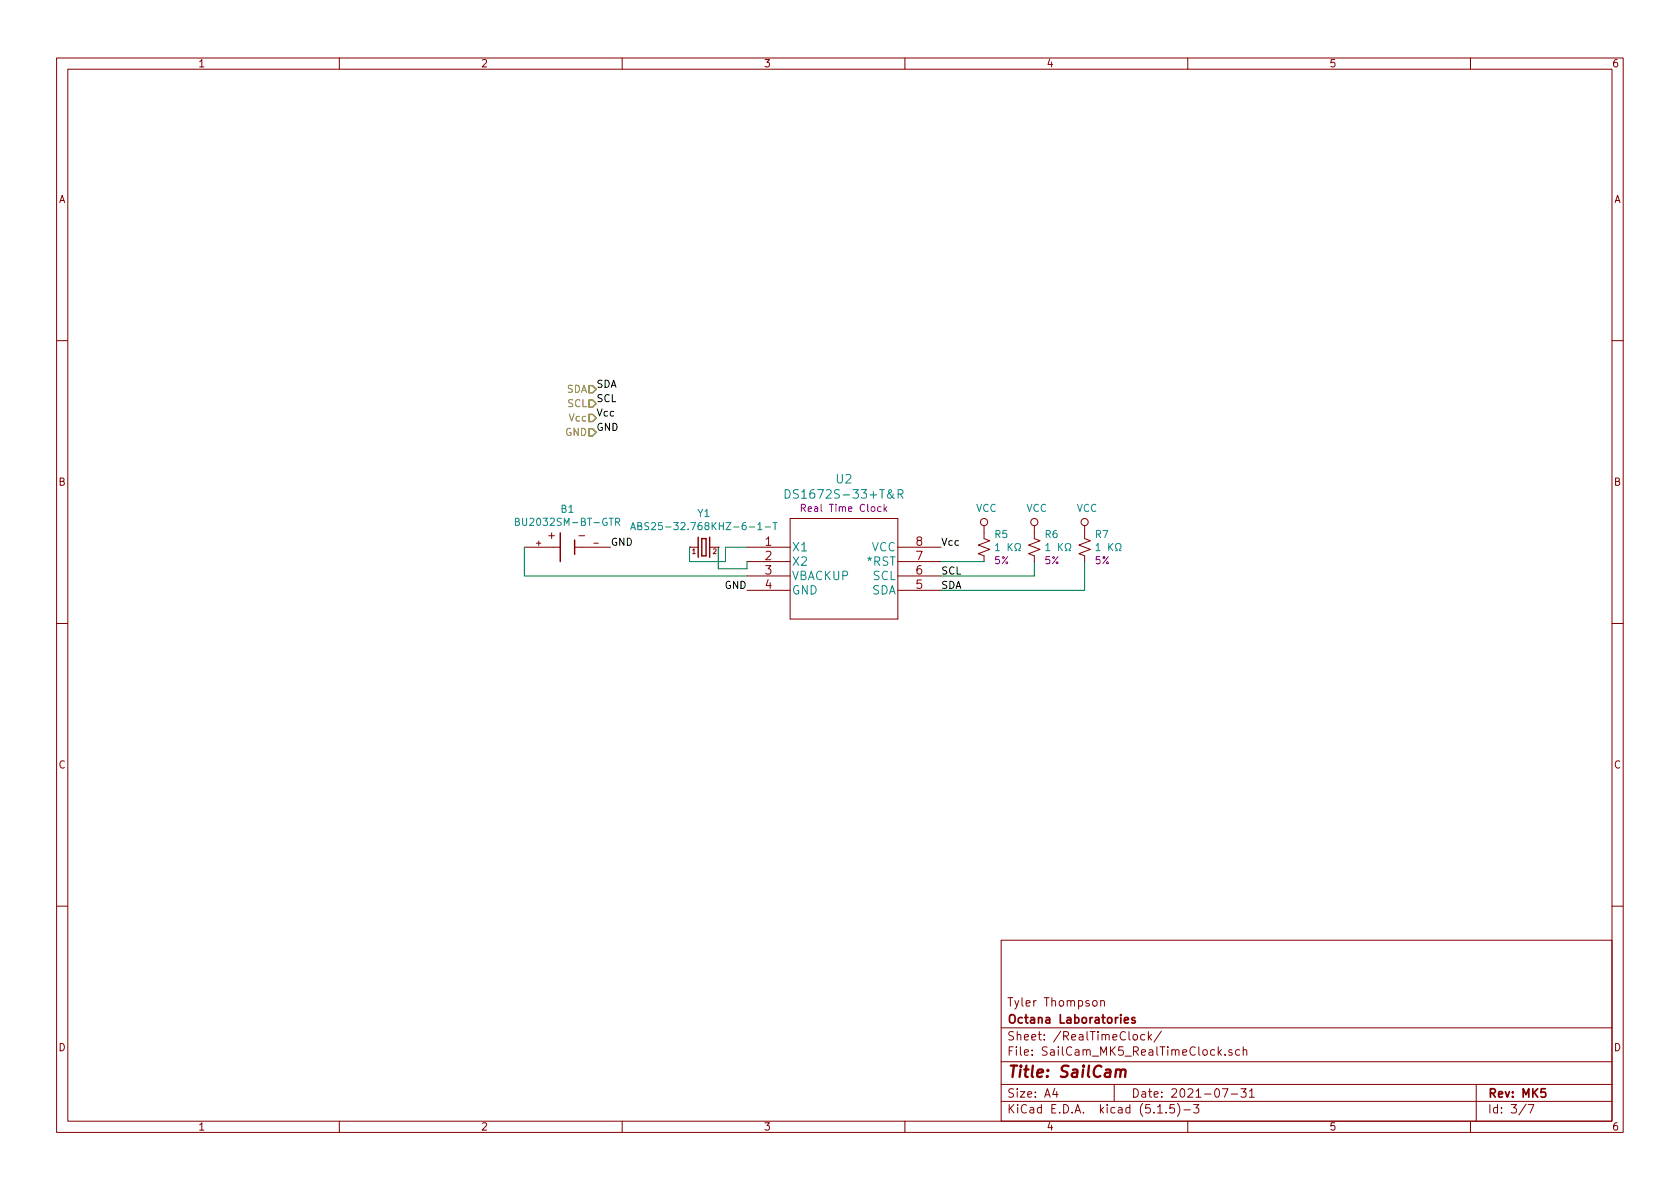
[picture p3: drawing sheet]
EESchema Schematic File Version 4
EELAYER 30 0
EELAYER END
$Descr A4 11693 8268
encoding utf-8
Sheet 3 7
Title "SailCam"
Date "2021-07-31"
Rev "MK5"
Comp "Octana Laboratories"
Comment1 "Tyler Thompson"
Comment2 ""
Comment3 ""
Comment4 ""
$EndDescr
$Comp
L SailCam_MK5-rescue:DS1672S-33+T&R-ds1672 U?
U 1 1
P 5200 3800
AR Path="/611A5679" Ref="U?"  Part="1" 
AR Path="/6119E11D/611A5679" Ref="U2"  Part="1" 
F 0 "U2" H 5875 4277 60  0000 C CNN
F 1 "DS1672S-33+T&R" H 5875 4171 60  0000 C CNN
F 2 "footprints:DS1672S-33&plus_T&R" H 6500 4040 60  0001 C CNN
F 3 "https://datasheets.maximintegrated.com/en/ds/DS1672.pdf" H 6500 4081 60  0001 C CNN
F 4 "Real Time Clock" H 5875 4073 50  0000 C CNN "Description"
	1    5200 3800
	1    0    0    -1  
$EndComp
$Comp
L SailCam_MK5-rescue:ABS25-32.768KHZ-6-1-T-ABS25-32.768KHZ-6-1-T Y?
U 1 1
P 4900 3800
AR Path="/611A5681" Ref="Y?"  Part="1" 
AR Path="/6119E11D/611A5681" Ref="Y1"  Part="1" 
F 0 "Y1" H 4900 4037 50  0000 C CNN
F 1 "ABS25-32.768KHZ-6-1-T" H 4900 3946 50  0000 C CNN
F 2 "footprints:XTAL_ABS25-32.768KHZ-6-1-T" H 4900 3800 50  0001 L BNN
F 3 "https://abracon.com/Resonators/abs25.pdf" H 4900 3800 50  0001 L BNN
F 4 "ABRACON LLC" H 4900 3800 50  0001 L BNN "MANUFACTURER"
F 5 "19131" H 4900 3800 50  0001 L BNN "SANPEDA_PACKAGE_ID"
	1    4900 3800
	1    0    0    -1  
$EndComp
$Comp
L SailCam_MK5-rescue:BU2032SM-BT-GTR-BU2032SM-BT-GTR B?
U 1 1
P 3950 3800
AR Path="/611A568F" Ref="B?"  Part="1" 
AR Path="/6119E11D/611A568F" Ref="B1"  Part="1" 
F 0 "B1" H 3950 4067 50  0000 C CNN
F 1 "BU2032SM-BT-GTR" H 3950 3976 50  0000 C CNN
F 2 "footprints:BAT_BU2032SM-BT-GTR" H 3950 3800 50  0001 L BNN
F 3 "https://media.digikey.com/pdf/Data%20Sheets/Memory%20Protection%20PDFs/Coin_Cell_Guide.pdf" H 3950 3800 50  0001 L BNN
F 4 "BU2032SM-HD-G" H 3950 3800 50  0001 L BNN "MP"
F 5 "5.20mm" H 3950 3800 50  0001 L BNN "MAXIMUM_PACKAGE_HEIGHT"
F 6 "None" H 3950 3800 50  0001 L BNN "PRICE"
F 7 "None" H 3950 3800 50  0001 L BNN "PACKAGE"
F 8 "MPD _Memory" H 3950 3800 50  0001 L BNN "MF"
F 9 "BATTERY HOLDER COIN 20MM SMD" H 3950 3800 50  0001 L BNN "DESCRIPTION"
F 10 "Unavailable" H 3950 3800 50  0001 L BNN "AVAILABILITY"
F 11 "F" H 3950 3800 50  0001 L BNN "PARTREV"
	1    3950 3800
	1    0    0    -1  
$EndComp
Text Label 5200 4100 2    50   ~ 0
GND
Text Label 4250 3800 0    50   ~ 0
GND
Text Label 6550 3800 0    50   ~ 0
Vcc
Wire Wire Line
	4800 3800 4800 3900
Wire Wire Line
	5200 4000 3650 4000
Wire Wire Line
	3650 4000 3650 3800
Text Label 6550 4100 0    50   ~ 0
SDA
Text Label 6550 4000 0    50   ~ 0
SCL
$Comp
L Device:R_Small_US R?
U 1 1
P 6850 3800
AR Path="/611A56A0" Ref="R?"  Part="1" 
AR Path="/6119E11D/611A56A0" Ref="R5"  Part="1" 
F 0 "R5" H 6918 3891 50  0000 L CNN
F 1 "1 KΩ" H 6918 3800 50  0000 L CNN
F 2 "footprints:C_0805_2012Metric_Pad1.15x1.40mm_HandSolder_FullSilk" H 6850 3800 50  0001 C CNN
F 3 "~" H 6850 3800 50  0001 C CNN
F 4 "5%" H 6918 3709 50  0000 L CNN "Tolerance"
	1    6850 3800
	1    0    0    -1  
$EndComp
Wire Wire Line
	6550 3900 6850 3900
$Comp
L power:VCC #PWR?
U 1 1
P 6850 3700
AR Path="/611A56A7" Ref="#PWR?"  Part="1" 
AR Path="/6119E11D/611A56A7" Ref="#PWR0106"  Part="1" 
F 0 "#PWR0106" H 6850 3550 50  0001 C CNN
F 1 "VCC" H 6867 3873 50  0000 C CNN
F 2 "" H 6850 3700 50  0001 C CNN
F 3 "" H 6850 3700 50  0001 C CNN
	1    6850 3700
	1    0    0    -1  
$EndComp
$Comp
L Device:R_Small_US R?
U 1 1
P 7200 3800
AR Path="/611A56AE" Ref="R?"  Part="1" 
AR Path="/6119E11D/611A56AE" Ref="R6"  Part="1" 
F 0 "R6" H 7268 3891 50  0000 L CNN
F 1 "1 KΩ" H 7268 3800 50  0000 L CNN
F 2 "footprints:C_0805_2012Metric_Pad1.15x1.40mm_HandSolder_FullSilk" H 7200 3800 50  0001 C CNN
F 3 "~" H 7200 3800 50  0001 C CNN
F 4 "5%" H 7268 3709 50  0000 L CNN "Tolerance"
	1    7200 3800
	1    0    0    -1  
$EndComp
$Comp
L power:VCC #PWR?
U 1 1
P 7200 3700
AR Path="/611A56B4" Ref="#PWR?"  Part="1" 
AR Path="/6119E11D/611A56B4" Ref="#PWR0107"  Part="1" 
F 0 "#PWR0107" H 7200 3550 50  0001 C CNN
F 1 "VCC" H 7217 3873 50  0000 C CNN
F 2 "" H 7200 3700 50  0001 C CNN
F 3 "" H 7200 3700 50  0001 C CNN
	1    7200 3700
	1    0    0    -1  
$EndComp
$Comp
L Device:R_Small_US R?
U 1 1
P 7550 3800
AR Path="/611A56BB" Ref="R?"  Part="1" 
AR Path="/6119E11D/611A56BB" Ref="R7"  Part="1" 
F 0 "R7" H 7618 3891 50  0000 L CNN
F 1 "1 KΩ" H 7618 3800 50  0000 L CNN
F 2 "footprints:C_0805_2012Metric_Pad1.15x1.40mm_HandSolder_FullSilk" H 7550 3800 50  0001 C CNN
F 3 "~" H 7550 3800 50  0001 C CNN
F 4 "5%" H 7618 3709 50  0000 L CNN "Tolerance"
	1    7550 3800
	1    0    0    -1  
$EndComp
$Comp
L power:VCC #PWR?
U 1 1
P 7550 3700
AR Path="/611A56C1" Ref="#PWR?"  Part="1" 
AR Path="/6119E11D/611A56C1" Ref="#PWR0108"  Part="1" 
F 0 "#PWR0108" H 7550 3550 50  0001 C CNN
F 1 "VCC" H 7567 3873 50  0000 C CNN
F 2 "" H 7550 3700 50  0001 C CNN
F 3 "" H 7550 3700 50  0001 C CNN
	1    7550 3700
	1    0    0    -1  
$EndComp
Wire Wire Line
	7200 3900 7200 4000
Wire Wire Line
	7200 4000 6550 4000
Wire Wire Line
	6550 4100 7550 4100
Wire Wire Line
	7550 4100 7550 3900
Text HLabel 4150 2700 0    50   Input ~ 0
SDA
Text HLabel 4150 2800 0    50   Input ~ 0
SCL
Text HLabel 4150 2900 0    50   Input ~ 0
Vcc
Text HLabel 4150 3000 0    50   Input ~ 0
GND
Text Label 4150 2700 0    50   ~ 0
SDA
Text Label 4150 2800 0    50   ~ 0
SCL
Text Label 4150 2900 0    50   ~ 0
Vcc
Text Label 4150 3000 0    50   ~ 0
GND
Wire Wire Line
	4800 3900 5050 3900
Wire Wire Line
	5050 3900 5050 3800
Wire Wire Line
	5050 3800 5200 3800
Wire Wire Line
	5000 3800 5000 3950
Wire Wire Line
	5000 3950 5200 3950
Wire Wire Line
	5200 3950 5200 3900
$EndSCHEMATC
